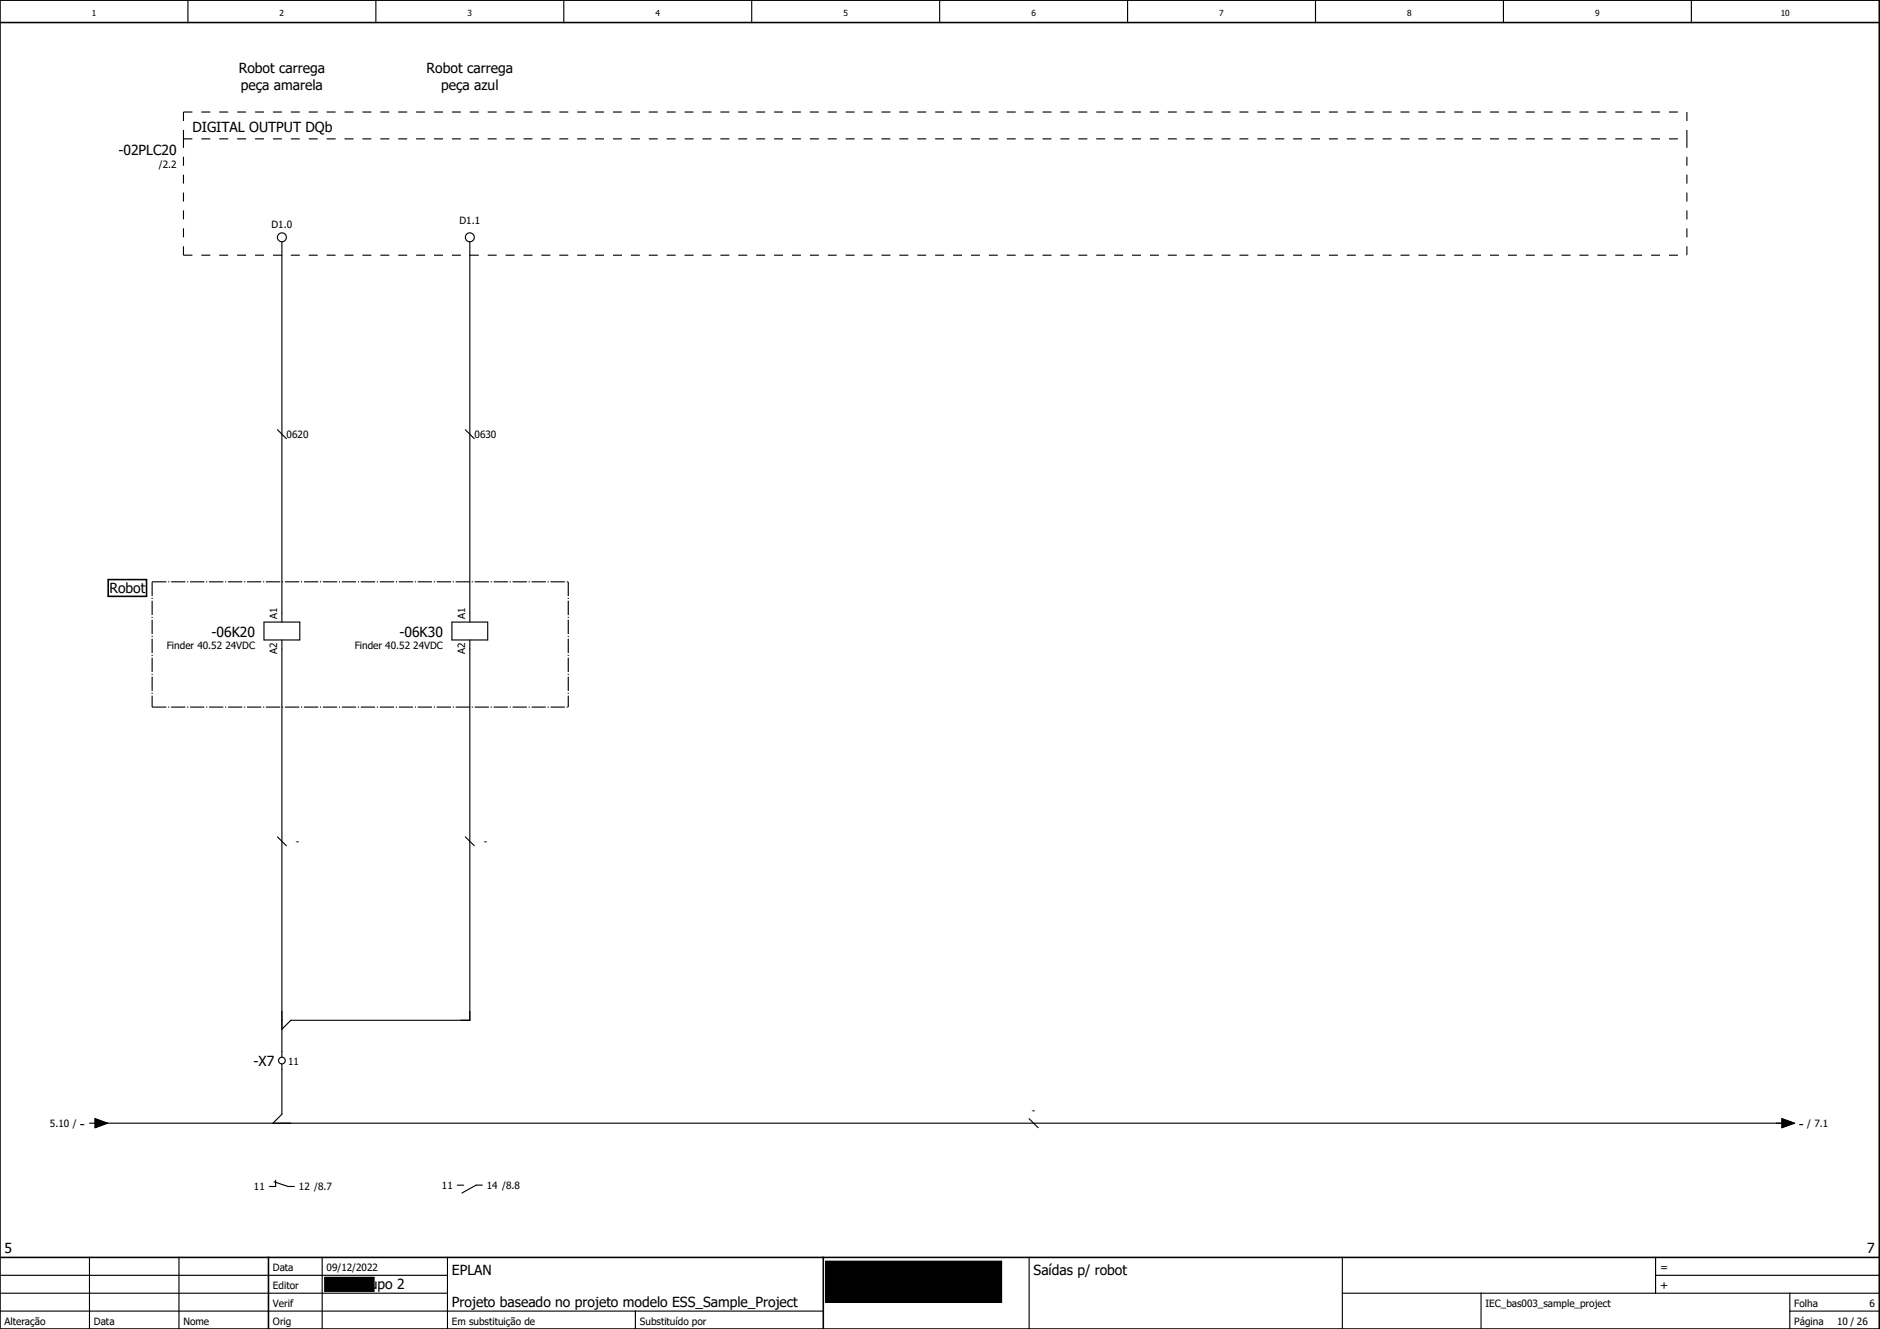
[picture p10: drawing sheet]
<svg xmlns="http://www.w3.org/2000/svg" width="420mm" height="297mm" viewBox="0 0 420 297" stroke-linecap="round" stroke-linejoin="round" font-family="sans-serif">
<g fill="none" stroke="#000" stroke-width=".25">
<path d="M42 0v5M84 0v5M126 0v5M168 0v5M210 0v5M252 0v5M294 0v5M336 0v5M378 0v5M63 54v85M105 54v85M62 96l2 2"/>
<path d="M104 96l2 2M59 139h8v4h-8zM101 139h8v4h-8zM63 143v93.3M105 143v85h-40l-2 2M62 187l2 2M104 187l2 2M63 237.8v11.2l-2 2M20 251h1.2M21.2 250l2.8 1-2.8 1zM22 251h377M230 250l2 2"/>
<path d="M398.3 250l2.7 1-2.7 1zM61.3 264.1l3.1 1.1h1.4M61.6 263.8v1.4h-1.4M102.2 264.9h1.4M107.8 264.9h-1.4l-3.1 1.7M0 293h184M0 289h100M0 285h100M20 281v16M40 281v16M72 281v16M100 281v16"/>
<path d="M142 293v4M230 281v16M300 289h120M300 281v16M331 289v8M370 285h50M370 281v8M400 293h20M400 289v8"/>
<circle cx="63" cy="53" r="1"/>
<circle cx="105" cy="53" r="1"/>
<circle cx="63" cy="237" r=".75"/>
</g>
<path d="M0 5h420M0 0h420v297h-420zM24.2 129.5h8.5v3.8h-8.5zM0 281h420M60 281v16M184 281v16" fill="none" stroke="#000" stroke-width=".35"/>
<path d="M41 25v6M41 25h336M41 31h336M41 31v26M377 25v6M377 31v26M41 57h336" fill="none" stroke="#000" stroke-width=".25" stroke-dasharray="2 2" stroke-linecap="butt"/>
<path d="M21.2 250l2.8 1-2.8 1zM398.3 250l2.7 1-2.7 1zM72.6 285.5h11v3.1h-11zM184.5 281.9h39.3v9.2h-39.3z" fill="#000" stroke="#000" stroke-width=".22"/>
<path d="M72.6 285.5h11v3.1h-11zM184.5 281.9h39.3v9.2h-39.3z" fill="none" stroke="#000" stroke-width=".22"/>
<path d="M34 130h93M34 130v28M127 130v28M34 158h93" fill="none" stroke="#000" stroke-width=".25" stroke-dasharray="3.2 .4 .3 .4" stroke-linecap="butt"/>
<g font-size="3.1">
<text x="53.3" y="16.4">Robot carrega</text>
<text x="95.3" y="16.4">Robot carrega</text>
<text x="53.8" y="20.1">peça amarela</text>
<text x="98.6" y="20.1">peça azul</text>
<text x="43" y="29.4">DIGITAL OUTPUT DQb</text>
<text x="26.5" y="34.6">-02PLC20</text>
<text x="24.4" y="132.6">Robot</text>
<text x="47.3" y="142.3">-06K20</text>
<text x="89.3" y="142.3">-06K30</text>
<text x="56.7" y="238.3">-X7</text>
<text x="17.9" y="252.3">-</text>
<text x="402" y="252.3">-</text>
<text x="1" y="280">5</text>
<text x="417.3" y="280">7</text>
<text x="101" y="285">EPLAN</text>
<text x="231" y="285">Saídas p/ robot</text>
<text x="79.4" y="288">Grupo 2</text>
<text x="101" y="292">Projeto baseado no projeto modelo ESS_Sample_Project</text>
</g>
<g font-size="2.5">
<text x="371" y="284">=</text>
<text x="371" y="288">+</text>
</g>
<g font-size="2.2">
<text x="35.5" y="37.5">/2.2</text>
<text x="60.7" y="51">D1.0</text>
<text x="102.7" y="50">D1.1</text>
<text x="64.1" y="97.9">0620</text>
<text x="106.1" y="97.9">0630</text>
<text x="61.9" y="138.4" transform="rotate(-90 61.9 138.4)">A1</text>
<text x="103.9" y="138.4" transform="rotate(-90 103.9 138.4)">A1</text>
<text x="37.3" y="145.2">Finder 40.52 24VDC</text>
<text x="61.9" y="146.2" transform="rotate(-90 61.9 146.2)">A2</text>
<text x="79.3" y="145.2">Finder 40.52 24VDC</text>
<text x="103.9" y="146.2" transform="rotate(-90 103.9 146.2)">A2</text>
<text x="66.1" y="188.9">-</text>
<text x="108.1" y="188.9">-</text>
<text x="64.4" y="237.9">11</text>
<text x="11.2" y="251.9">5.10 /</text>
<text x="230.6" y="248.9">-</text>
<text x="403.9" y="251.9">/ 7.1</text>
<text x="56.8" y="266.1">11</text>
<text x="66.8" y="266.1">12 /8.7</text>
<text x="98.8" y="265.8">11</text>
<text x="108.8" y="265.8">14 /8.8</text>
<text x="61" y="284">Data</text>
<text x="73" y="284">09/12/2022</text>
<text x="61" y="288">Editor</text>
<text x="61" y="292">Verif</text>
<text x="332" y="292">IEC_bas003_sample_project</text>
<text x="401" y="292">Folha</text>
<text x="417.8" y="292">6</text>
<text x="1" y="296">Alteração</text>
<text x="21" y="296">Data</text>
<text x="41" y="296">Nome</text>
<text x="61" y="296">Orig</text>
<text x="101" y="296">Em substituição de</text>
<text x="143" y="296">Substituído por</text>
<text x="401" y="296">Página</text>
<text x="410.6" y="296">10 / 26</text>
</g>
<g font-size="1.9">
<text x="20.5" y="3.7">1</text>
<text x="62.5" y="3.7">2</text>
<text x="104.5" y="3.7">3</text>
<text x="146.5" y="3.7">4</text>
<text x="188.5" y="3.7">5</text>
<text x="230.5" y="3.7">6</text>
<text x="272.5" y="3.7">7</text>
<text x="314.5" y="3.7">8</text>
<text x="356.5" y="3.7">9</text>
<text x="398" y="3.7">10</text>
</g>
</svg>
